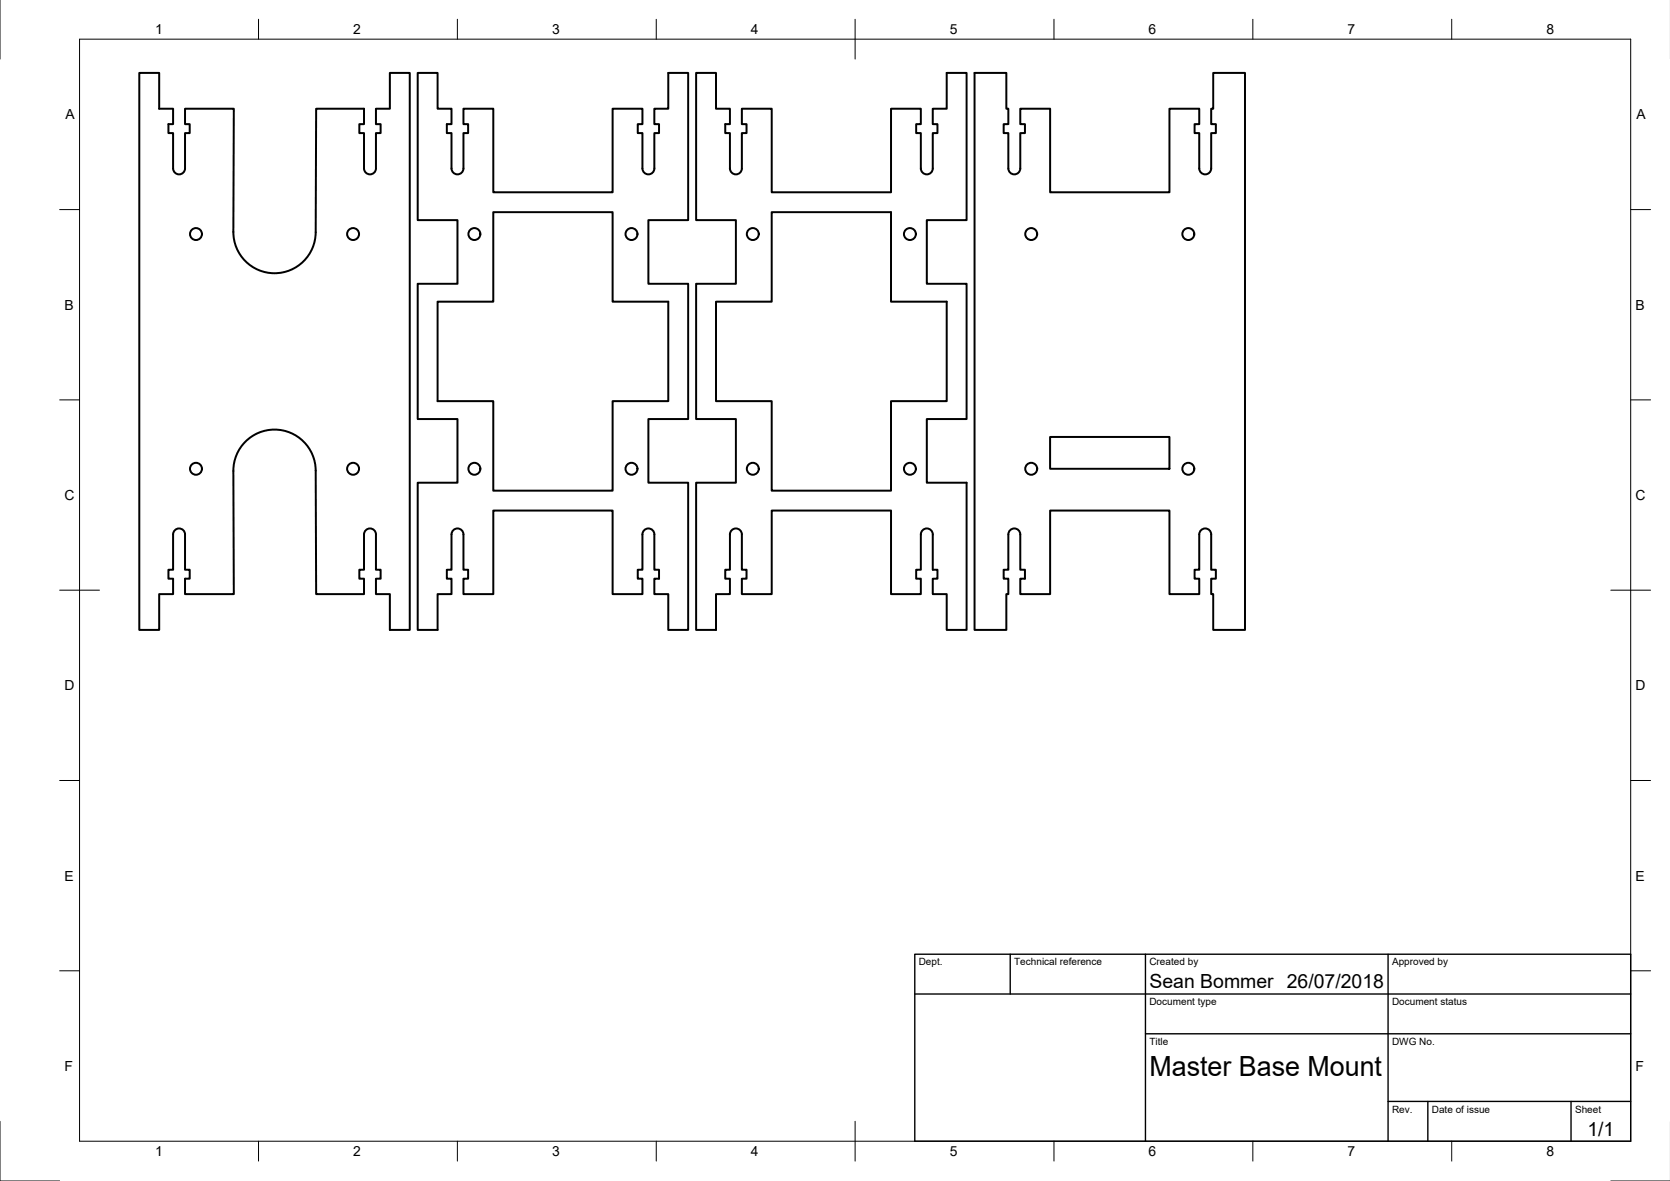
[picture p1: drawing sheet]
<svg xmlns="http://www.w3.org/2000/svg" width="420mm" height="297mm" viewBox="0 0 420 297" stroke-linecap="round" stroke-linejoin="round" font-family="sans-serif">
<!-- layer: Visible -->
<g fill="none" stroke="#000" stroke-width=".5">
<path d="M35 18.3h5v9h3.6v3.9h-1.2v2.3h1.2v8.9a1.5 1.5 0 0 0 1.5 1.5 1.5 1.5 0 0 0 1.5-1.5v-8.9h1.1v-2.3h-1.1v-3.9h12.2l-.1 31a10.4 10.4 0 0 0 10.3 10.4 10.4 10.4 0 0 0 10.4-10.3l.1-31.1h12.1v3.9h-1.2v2.3h1.2v8.9a1.5 1.5 0 0 0 1.5 1.5 1.5 1.5 0 0 0 1.5-1.5v-8.9h1.2v-2.3h-1.2v-3.9h3.5v-9h5v140.1h-5v-9h-3.5v-3.8h1.2v-2.3h-1.2v-8.9a1.5 1.5 0 0 0-1.5-1.5 1.5 1.5 0 0 0-1.5 1.5v8.9h-1.2v2.3h1.2v3.8h-12.1l-.1-31a10.4 10.4 0 0 0-10.4-10.4 10.4 10.4 0 0 0-10.3 10.4l.1 31h-12.2v-3.8h1.1v-2.3h-1.1v-8.9a1.5 1.5 0 0 0-1.5-1.5 1.5 1.5 0 0 0-1.5 1.5v8.9h-1.2v2.3h1.2v3.8h-3.6v9h-5zM105.1 18.3h5v9h3.5v3.9h-1.2v2.3h1.2v8.9a1.5 1.5 0 0 0 1.5 1.5 1.5 1.5 0 0 0 1.5-1.5v-8.9h1.2v-2.3h-1.2v-3.9h7.5v21.1h30v-21.1h7.5v3.9h-1.1v2.3h1.1v8.9a1.5 1.5 0 0 0 1.5 1.5 1.5 1.5 0 0 0 1.5-1.5v-8.9h1.2v-2.3h-1.2v-3.9h3.5v-9h5v37.1h-10v16h10v34h-10v16h10v37h-5v-9h-3.5v-3.8h1.2v-2.3h-1.2v-8.9a1.5 1.5 0 0 0-1.5-1.5 1.5 1.5 0 0 0-1.5 1.5v8.9h-1.1v2.3h1.1v3.8h-7.5v-21h-30v21h-7.5v-3.8h1.2v-2.3h-1.2v-8.9a1.5 1.5 0 0 0-1.5-1.5 1.5 1.5 0 0 0-1.5 1.5v8.9h-1.2v2.3h1.2v3.8h-3.5v9h-5v-37h10v-16h-10v-34h10v-16h-10zM175.1 18.3h5v9h3.5v3.9h-1.1v2.3h1.1v8.9a1.5 1.5 0 0 0 1.5 1.5 1.5 1.5 0 0 0 1.5-1.5v-8.9h1.2v-2.3h-1.2v-3.9h7.6v21.1h30v-21.1h7.5v3.9h-1.2v2.3h1.2v8.9a1.5 1.5 0 0 0 1.5 1.5 1.5 1.5 0 0 0 1.5-1.5v-8.9h1.2v-2.3h-1.2v-3.9h3.5v-9h5v37.1h-10v16h10v34h-10v16h10v37h-5v-9h-3.5v-3.8h1.2v-2.3h-1.2v-8.9a1.5 1.5 0 0 0-1.5-1.5 1.5 1.5 0 0 0-1.5 1.5v8.9h-1.2v2.3h1.2v3.8h-7.5v-21h-30v21h-7.6v-3.8h1.2v-2.3h-1.2v-8.9a1.5 1.5 0 0 0-1.5-1.5 1.5 1.5 0 0 0-1.5 1.5v8.9h-1.1v2.3h1.1v3.8h-3.5v9h-5v-37h10v-16h-10v-34h10v-16h-10zM245.2 18.3h8v9h.5v3.9h-1.2v2.3h1.2v8.9a1.5 1.5 0 0 0 1.5 1.5 1.5 1.5 0 0 0 1.5-1.5v-8.9h1.2v-2.3h-1.2v-3.9h7.5v21.1h30v-21.1h7.5v3.9h-1.2v2.3h1.2v8.9a1.5 1.5 0 0 0 1.5 1.5 1.5 1.5 0 0 0 1.5-1.5v-8.9h1.2v-2.3h-1.2v-3.9h.5v-9h8v140.1h-8v-9h-.5v-3.8h1.2v-2.3h-1.2v-8.9a1.5 1.5 0 0 0-1.5-1.5 1.5 1.5 0 0 0-1.5 1.5v8.9h-1.2v2.3h1.2v3.8h-7.5v-21h-30v21h-7.5v-3.8h1.2v-2.3h-1.2v-8.9a1.5 1.5 0 0 0-1.5-1.5 1.5 1.5 0 0 0-1.5 1.5v8.9h-1.2v2.3h1.2v3.8h-.5v9h-8zM124.1 53.4h30v22.5h14v25h-14v22.5h-30v-22.5h-14v-25h14zM194.2 53.4h30v22.5h14v25h-14v22.5h-30v-22.5h-14.1v-25h14.1zM264.2 109.9h30v8h-30z"/>
<circle cx="49.3" cy="58.9" r="1.5"/>
<circle cx="88.8" cy="58.9" r="1.5"/>
<circle cx="119.4" cy="58.9" r="1.5"/>
<circle cx="158.9" cy="58.9" r="1.5"/>
<circle cx="189.4" cy="58.9" r="1.5"/>
<circle cx="228.9" cy="58.9" r="1.5"/>
<circle cx="259.4" cy="58.9" r="1.5"/>
<circle cx="299" cy="58.9" r="1.5"/>
<circle cx="49.3" cy="117.9" r="1.5"/>
<circle cx="88.8" cy="117.9" r="1.5"/>
<circle cx="119.4" cy="117.9" r="1.5"/>
<circle cx="158.9" cy="117.9" r="1.5"/>
<circle cx="189.4" cy="117.9" r="1.5"/>
<circle cx="228.9" cy="117.9" r="1.5"/>
<circle cx="259.4" cy="117.9" r="1.5"/>
<circle cx="299" cy="117.9" r="1.5"/>
</g>
<!-- layer: Border -->
<g fill="none" stroke="#000" stroke-width=".25">
<path d="M0 -.1v15M20 9.9h390.3v277.1h-390.3zM65 4.8v5.1M115.1 4.8v5.1M165.1 4.8v5.1M215.1 4.8v10.1M265.2 4.8v5.1M315.2 4.8v5.1M365.2 4.8v5.1M15 52.7h5M410.3 52.7h5M15 100.6h5"/>
<path d="M410.3 100.6h5M15 148.4h10M405.3 148.4h10M15 196.3h5M410.3 196.3h5M15 244.2h5M410.3 244.2h5M0 282v15h15M65 287v5M115.1 287v5M165.1 287v5M215.1 282v10"/>
<path d="M265.2 287v5M315.2 287v5M365.2 287v5M405.3 297h14.9"/>
</g>
<!-- layer: TitleBlock -->
<path d="M230.2 240h180.1v47h-180.1zM230.2 250h180.1M254.2 240v10M288.2 240v47M349.2 240v47M288.2 260h122.1M349.2 277h61.1M359.2 277v10M395.3 277v10" fill="none" stroke="#000" stroke-width=".35"/>
<text font-size="7" x="289.2" y="270.5">Master Base Mount</text>
<g font-size="4.9">
<text x="289.2" y="248.5">Sean Bommer 26/07/2018</text>
<text x="399.4" y="285.7">1/1</text>
</g>
<g font-size="3.5">
<text x="39" y="8.6">1</text>
<text x="88.9" y="8.6">2</text>
<text x="138.9" y="8.6">3</text>
<text x="188.9" y="8.6">4</text>
<text x="239" y="8.6">5</text>
<text x="288.9" y="8.6">6</text>
<text x="339" y="8.6">7</text>
<text x="389.1" y="8.6">8</text>
<text x="16.4" y="30">A</text>
<text x="411.7" y="30">A</text>
<text x="16.2" y="77.9">B</text>
<text x="411.5" y="77.9">B</text>
<text x="16.3" y="125.8">C</text>
<text x="411.5" y="125.8">C</text>
<text x="16.2" y="173.6">D</text>
<text x="411.5" y="173.6">D</text>
<text x="16.3" y="221.5">E</text>
<text x="411.5" y="221.5">E</text>
<text x="16.3" y="269.4">F</text>
<text x="411.5" y="269.4">F</text>
<text x="39" y="290.8">1</text>
<text x="88.9" y="290.8">2</text>
<text x="138.9" y="290.8">3</text>
<text x="188.9" y="290.8">4</text>
<text x="239" y="290.8">5</text>
<text x="288.9" y="290.8">6</text>
<text x="339" y="290.8">7</text>
<text x="389.1" y="290.8">8</text>
</g>
<g font-size="2.5">
<text x="231.2" y="242.8">Dept.</text>
<text x="255.2" y="242.8">Technical reference</text>
<text x="289.2" y="242.8">Created by</text>
<text x="350.2" y="242.8">Approved by</text>
<text x="289.2" y="252.8">Document type</text>
<text x="350.2" y="252.8">Document status</text>
<text x="289.2" y="262.8">Title</text>
<text x="350.2" y="262.8">DWG No.</text>
<text x="350.2" y="279.8">Rev.</text>
<text x="360.2" y="279.8">Date of issue</text>
<text x="396.3" y="279.8">Sheet</text>
</g>
</svg>
